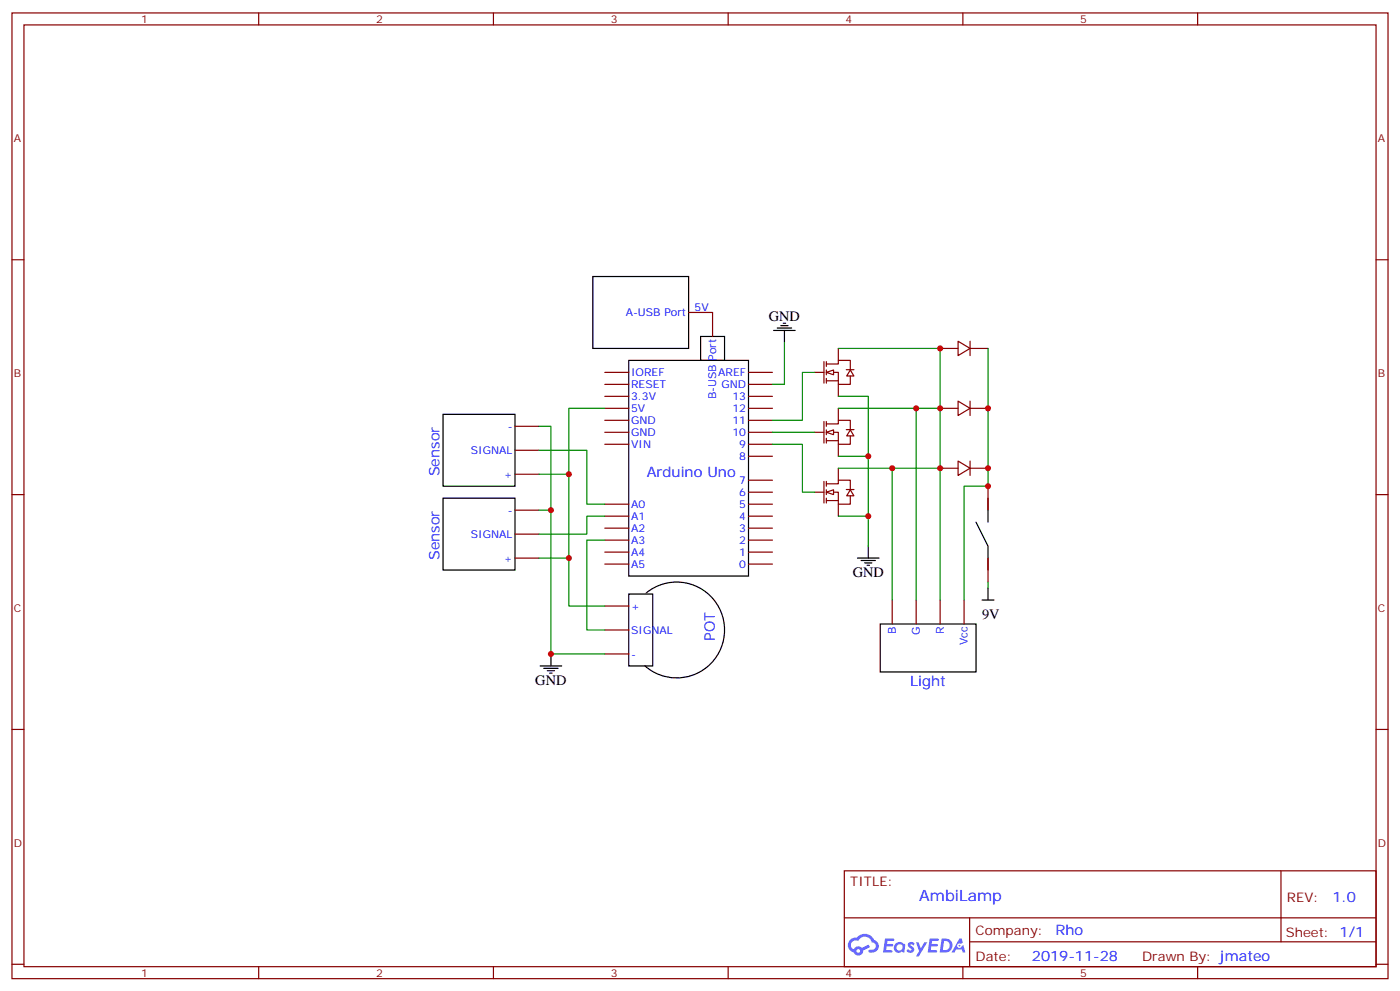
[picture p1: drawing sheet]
<svg xmlns="http://www.w3.org/2000/svg" width="412mm" height="292mm" viewBox="0 0 412 292" stroke-linecap="round" stroke-linejoin="round" font-family="sans-serif">
<g fill="none" stroke="#870000" stroke-width=".35">
<path d="M3.5 3.8h405.4v284.3h-405.4zM7.1 7.3h398.2v277.3h-398.2zM76.2 3.8v3.5M145.3 3.8v3.5M214.5 3.8v3.5M283.6 3.8v3.5M352.8 3.8v3.5M3.5 76.5h3.6M405.3 76.5h3.6M3.5 145.6h3.6M405.3 145.6h3.6M3.5 214.8h3.6"/>
<path d="M405.3 214.8h3.6M248.7 256.4h156.6v28.2h-156.6zM377.3 256.4v20.9M248.7 270.2h156.5M285.6 277.3h119.6M285.6 270.2v14.2M3.5 283.9h3.6M76.2 284.6v3.5M145.3 284.6v3.5M214.5 284.6v3.5M283.6 284.6v3.5M352.8 284.6v3.5"/>
<path d="M405.3 283.9h3.6"/>
</g>
<g fill="#5487ff">
<path d="M267.7 277.6a1.22 1.22 0 0 1 1.7 .2l-.4 .6a.47 .47 0 0 0-.3-.4 .47 .47 0 0 0-.5 .2l.1 .2a1.14 1.14 0 0 1 .8 1.8 1.14 1.14 0 0 1-1.9 0l-.2-.2 .5-.6 .7 .5a.29 .29 0 0 0 .3-.3 .29 .29 0 0 0-.2-.3 1.04 1.04 0 0 1-.6-1.7z"/>
<path d="M260.7 276.3h2.4l.3 .2-.2 .5-1.8 .1-.1 .8h1.5l.3 .4-.3 .4h-1.6l-.2 1.1h1.7l.2 .3-.2 .3-2.6 .1z"/>
<path d="M273.8 276.3h2.4l.3 .2-.1 .5-1.8 .1-.2 .8h1.6l.3 .4-.4 .4h-1.6l-.1 1.1h1.7l.2 .3-.2 .3-2.6 .1z"/>
<path d="M282.6 276.3h.7l.3 1.3-.6 .3a.69 .69 0 0 0-1 .3 .69 .69 0 0 0 .4 .9 .69 .69 0 0 0 .9-.6l.5-.2 .6 2.2h-.8l-.2-.9h-1.8l-.5 .9h-.8z"/>
<path d="M269.8 277.4h.8l.6 1.8 1.1-1.8h.9l-2.6 4.2h-.8l.9-1.5z"/>
<path d="M277.4 276.3l-.6 4.2h1.3a2.11 2.11 0 0 0 2.5-2.1 2.11 2.11 0 0 0-2.5-2.1zM278.1 277.1a1.39 1.39 0 0 1 1.7 1.4 1.39 1.39 0 0 1-1.8 1.3h-.3z"/>
<path d="M263.7 277.9a1.54 1.54 0 0 0-.1 2.2 1.54 1.54 0 0 0 2.2 .1l.6 .3 .3-2.3-.2-.3h-.4a1.49 1.49 0 0 0-2.4 0zM264 278.9a.94 .94 0 0 1 1.8 0 .94 .94 0 0 1-1.8 0z"/>
<path d="M250.4 276.7a2.18 2.18 0 0 0 1.1 3.7 1.44 1.44 0 0 0 1.6 .9 1.44 1.44 0 0 0 1.2-1.4l2-1.1-.5-.7-1.9 1a1.47 1.47 0 0 0-2.4 .4 1.39 1.39 0 0 1-.7-1.9 1.39 1.39 0 0 1 2-.5 2.12 2.12 0 0 1 2.2-1.3 2.12 2.12 0 0 1 1.9 1.7 1.14 1.14 0 0 1 1.1 1.4 1.14 1.14 0 0 1-1.7 .7 .43 .43 0 0 0-.5 .4 .43 .43 0 0 0 .4 .5 1.98 1.98 0 0 0 2.5-1.2 1.98 1.98 0 0 0-1.2-2.6 3.1 3.1 0 0 0-5.3-.6l-.9 .1zM252.3 280a.55 .55 0 0 1 1.1 0 .55 .55 0 0 1-1.1 0z"/>
<circle cx="282.6" cy="278.4" r=".26"/>
</g>
<path d="M174.6 81.4h28.2v21.2h-28.2zM130.5 122h21.2v21.2h-21.2zM130.5 146.7h21.2v21.2h-21.2zM287.5 153.7l3.5 7.1v7.1M291 146.7v7M185.2 174.9h7.1v21.2h-7.1zM190.3 174.6a14.1 14.1 0 0 1 19.4 1.4 14.1 14.1 0 0 1-.3 19.4 14.1 14.1 0 0 1-19.5 .6M259.3 183.7h28.2v14.1h-28.2z" fill="none" stroke="#000" stroke-width=".35"/>
<g fill="none" stroke="#870000" stroke-width=".35">
<path d="M202.8 92h7.1M242.7 106.5v6.3M243.4 107.2h3.5v-1.1h3.6v2.8M243.4 109.6h3.5v3.6h3.6v-2.5M243.4 112.1h3.5M243.4 106.5v1.4M243.4 108.9v1.4M243.4 111.4v1.4M249.3 108.9h2.3M151.7 132.6h7M151.7 139.6h7M151.7 125.5h7"/>
<path d="M151.7 157.3h7M151.7 150.2h7M291 143.2v7M151.7 164.3h7M178.2 178.4h7M262.8 176.7v7M269.9 176.7v7M276.9 176.7v7M284 176.7v7M291 164.3v7.1M178.2 185.5h7M178.2 192.5h7"/>
</g>
<path d="M243.4 109.6l2.1-.7v1.4z" fill="#fff" stroke="#870000" stroke-width=".35"/>
<path d="M239.9 109.6h2.8M246.9 102.6v3.5M246.9 113.2v3.5M250.5 108.9l1 1.8h-2.1zM242.7 124.1v6.4M243.4 124.8h3.5v-1h3.6v2.8M243.4 127.3h3.5v3.5h3.6v-2.5M243.4 129.8h3.5M243.4 124.1v1.4M243.4 126.6v1.4M243.4 129v1.5M249.3 126.5h2.3" fill="none" stroke="#870000" stroke-width=".35"/>
<path d="M243.4 127.3l2.1-.7v1.4z" fill="#fff" stroke="#870000" stroke-width=".35"/>
<path d="M239.9 127.3h2.8M246.9 120.2v3.6M246.9 130.8v3.5M250.5 126.6l1 1.7h-2.1zM242.7 141.7v6.4M243.4 142.5h3.5v-1.1h3.6v2.8M243.4 144.9h3.5v3.5h3.6v-2.4M243.4 147.4h3.5M243.4 141.7v1.5M243.4 144.2v1.4M243.4 146.7v1.4M249.3 144.1h2.3" fill="none" stroke="#870000" stroke-width=".35"/>
<path d="M243.4 144.9l2.1-.7v1.4z" fill="#fff" stroke="#870000" stroke-width=".35"/>
<g fill="none" stroke="#870000" stroke-width=".35">
<path d="M209.9 92v7.1M178.2 109.6h7M178.2 113.2h7M178.2 116.7h7M220.5 109.6h7M220.5 113.2h7M220.5 116.7h7M276.9 102.6h5.3M282.2 118.1l3.6 2.1-3.6 2.1zM282.2 100.5l3.6 2.1-3.6 2.1zM285.8 100.5v4.2M285.8 118.1v4.2"/>
<path d="M285.8 102.6h5.2M178.2 120.2h7M178.2 123.8h7M178.2 127.3h7M178.2 130.8h7M220.5 120.2h7M220.5 123.8h7M220.5 127.3h7M220.5 130.8h7M220.5 134.3h7M246.9 137.9v3.5M276.9 120.2h5.3"/>
<path d="M276.9 137.9h5.3M282.2 135.7l3.6 2.2-3.6 2.1zM285.8 120.2h5.2M285.8 135.7v4.3M285.8 137.9h5.2M178.2 159h7M178.2 155.5h7M178.2 152h7M178.2 148.4h7M220.5 144.9h7M220.5 159h7M220.5 155.5h7"/>
<path d="M220.5 152h7M220.5 148.4h7M220.5 141.4h7M239.9 144.9h2.8M246.9 148.4v3.6M250.5 144.2l1 1.8h-2.1zM178.2 166.1h7M178.2 162.6h7M220.5 166.1h7M220.5 162.6h7"/>
</g>
<g fill="none" stroke="#000" stroke-width=".35">
<path d="M206.4 99.1h7v7h-7zM227.9 97.3h6.3M229 96.6h4.2M230 95.9h2.1M230.7 95.2h.7M231.1 97.3v3.5M185.2 106.1h35.3v63.5h-35.3zM252.6 164.3h6.3M253.6 165h4.3M254.7 165.7h2.1M255.4 166.4h.7M255.8 160.8v3.5"/>
<path d="M289.3 176.7h3.5M291 173.1v3.6M159.1 196.1h6.4M160.2 196.8h4.2M161.2 197.5h2.1M161.9 198.2h.7M162.3 192.5v3.6"/>
</g>
<g fill="none" stroke="#008700" stroke-width=".35">
<path d="M231.1 100.8v12.4h-3.6M239.9 109.6h-3.5v14.2h-8.9M246.9 116.7h8.9v17.6M246.9 102.6h30v74.1M291 102.6v40.6h-7v33.5M158.7 125.5h3.6v67h15.9M158.7 139.6h8.9v24.7h-8.9M158.7 132.6h14.2v15.8h5.3M178.2 120.2h-10.6v19.4M227.5 130.8h8.9v14.1h3.5M227.5 127.3h12.4M246.9 134.3h8.9v26.5"/>
<path d="M246.9 120.2h30M246.9 137.9h30M262.8 137.9v38.8M269.9 120.2v56.5M158.7 150.2h3.6M178.2 152h-5.3v5.3h-14.2M178.2 159h-5.3v26.5h5.3M246.9 152h8.9M167.6 164.3v14.1h10.6M291 171.4v1.7"/>
</g>
<g fill="#c00">
<circle cx="162.3" cy="150.2" r=".88"/>
<circle cx="162.3" cy="192.5" r=".88"/>
<circle cx="167.6" cy="139.6" r=".88"/>
<circle cx="167.6" cy="164.3" r=".88"/>
<circle cx="255.8" cy="152" r=".88"/>
<circle cx="255.8" cy="134.3" r=".88"/>
<circle cx="291" cy="120.2" r=".88"/>
<circle cx="291" cy="137.9" r=".88"/>
<circle cx="291" cy="143.2" r=".88"/>
<circle cx="276.9" cy="120.2" r=".88"/>
<circle cx="276.9" cy="137.9" r=".88"/>
<circle cx="276.9" cy="102.6" r=".88"/>
<circle cx="269.9" cy="120.2" r=".88"/>
<circle cx="262.8" cy="137.9" r=".88"/>
</g>
<text font-size="4.6" fill="#00f" x="270.8" y="265.4">AmbiLamp</text>
<g font-size="4.2">
<text x="226.5" y="94.5">GND</text>
<text x="251.2" y="170">GND</text>
<text x="289.3" y="182.2">9V</text>
<text x="157.7" y="201.7">GND</text>
</g>
<g font-size="4.2" fill="#00f">
<text x="129.5" y="140.3" transform="rotate(-90 129.5 140.3)">Sensor</text>
<text x="190.5" y="140.3">Arduino Uno</text>
<text x="129.5" y="165" transform="rotate(-90 129.5 165)">Sensor</text>
<text x="210.6" y="188.6" transform="rotate(-90 210.6 188.6)">POT</text>
<text x="268.1" y="202.1">Light</text>
<text x="392.5" y="265.7">1.0</text>
<text x="310.9" y="275.2">Rho</text>
<text x="304" y="283">2019-11-28</text>
</g>
<g font-size="3.9" fill="#800">
<text x="250.5" y="261">TITLE:</text>
<text x="379.1" y="265.7">REV:</text>
<text x="287.4" y="275.2">Company:</text>
<text x="378.7" y="275.8">Sheet: 1/1</text>
<text x="287.4" y="282.9">Date:</text>
<text x="336.4" y="282.9">Drawn By: jmateo</text>
</g>
<g font-size="3.2" fill="#800">
<text x="41.6" y="6.8">1</text>
<text x="110.8" y="6.8">2</text>
<text x="179.9" y="6.8">3</text>
<text x="249.1" y="6.8">4</text>
<text x="318.2" y="6.8">5</text>
<text x="4.1" y="41.9">A</text>
<text x="405.9" y="41.9">A</text>
<text x="4.1" y="111.1">B</text>
<text x="405.9" y="111.1">B</text>
<text x="4.1" y="180.2">C</text>
<text x="405.9" y="180.2">C</text>
<text x="4.1" y="249.3">D</text>
<text x="405.9" y="249.3">D</text>
<text x="41.6" y="287.6">1</text>
<text x="110.8" y="287.6">2</text>
<text x="179.9" y="287.6">3</text>
<text x="249.1" y="287.6">4</text>
<text x="318.2" y="287.6">5</text>
</g>
<g font-size="3.2" fill="#00f">
<text x="184.3" y="93.1">A-USB Port</text>
<text x="204.6" y="91.7">5V</text>
<text x="185.9" y="110.7">IOREF</text>
<text x="211.6" y="110.7">AREF</text>
<text x="185.9" y="114.2">RESET</text>
<text x="185.9" y="117.8">3.3V</text>
<text x="211" y="117.6" transform="rotate(-90 211 117.6)">B-USB Port</text>
<text x="212.5" y="114.2">GND</text>
<text x="215.7" y="117.8">13</text>
<text x="185.9" y="121.3">5V</text>
<text x="185.9" y="124.8">GND</text>
<text x="215.7" y="121.3">12</text>
<text x="215.7" y="124.8">11</text>
<text x="149.5" y="126.6">-</text>
<text x="185.9" y="128.3">GND</text>
<text x="185.9" y="131.9">VIN</text>
<text x="215.7" y="128.3">10</text>
<text x="217.8" y="131.9">9</text>
<text x="138.7" y="133.6">SIGNAL</text>
<text x="217.8" y="135.4">8</text>
<text x="148.4" y="140.7">+</text>
<text x="217.8" y="142.5">7</text>
<text x="185.9" y="149.5">A0</text>
<text x="217.8" y="149.5">5</text>
<text x="217.8" y="146">6</text>
<text x="149.5" y="151.3">-</text>
<text x="185.9" y="153">A1</text>
<text x="217.8" y="153">4</text>
<text x="138.7" y="158.3">SIGNAL</text>
<text x="185.9" y="160.1">A3</text>
<text x="185.9" y="156.6">A2</text>
<text x="217.8" y="160.1">2</text>
<text x="217.8" y="156.6">3</text>
<text x="148.4" y="165.4">+</text>
<text x="185.9" y="167.1">A5</text>
<text x="185.9" y="163.6">A4</text>
<text x="217.8" y="167.1">0</text>
<text x="217.8" y="163.6">1</text>
<text x="185.9" y="179.5">+</text>
<text x="185.9" y="186.5">SIGNAL</text>
<text x="263.9" y="186.6" transform="rotate(-90 263.9 186.6)">B</text>
<text x="270.9" y="186.9" transform="rotate(-90 270.9 186.9)">G</text>
<text x="278" y="186.6" transform="rotate(-90 278 186.6)">R</text>
<text x="285" y="189.9" transform="rotate(-90 285 189.9)">Vcc</text>
<text x="185.9" y="193.6">-</text>
</g>
</svg>
